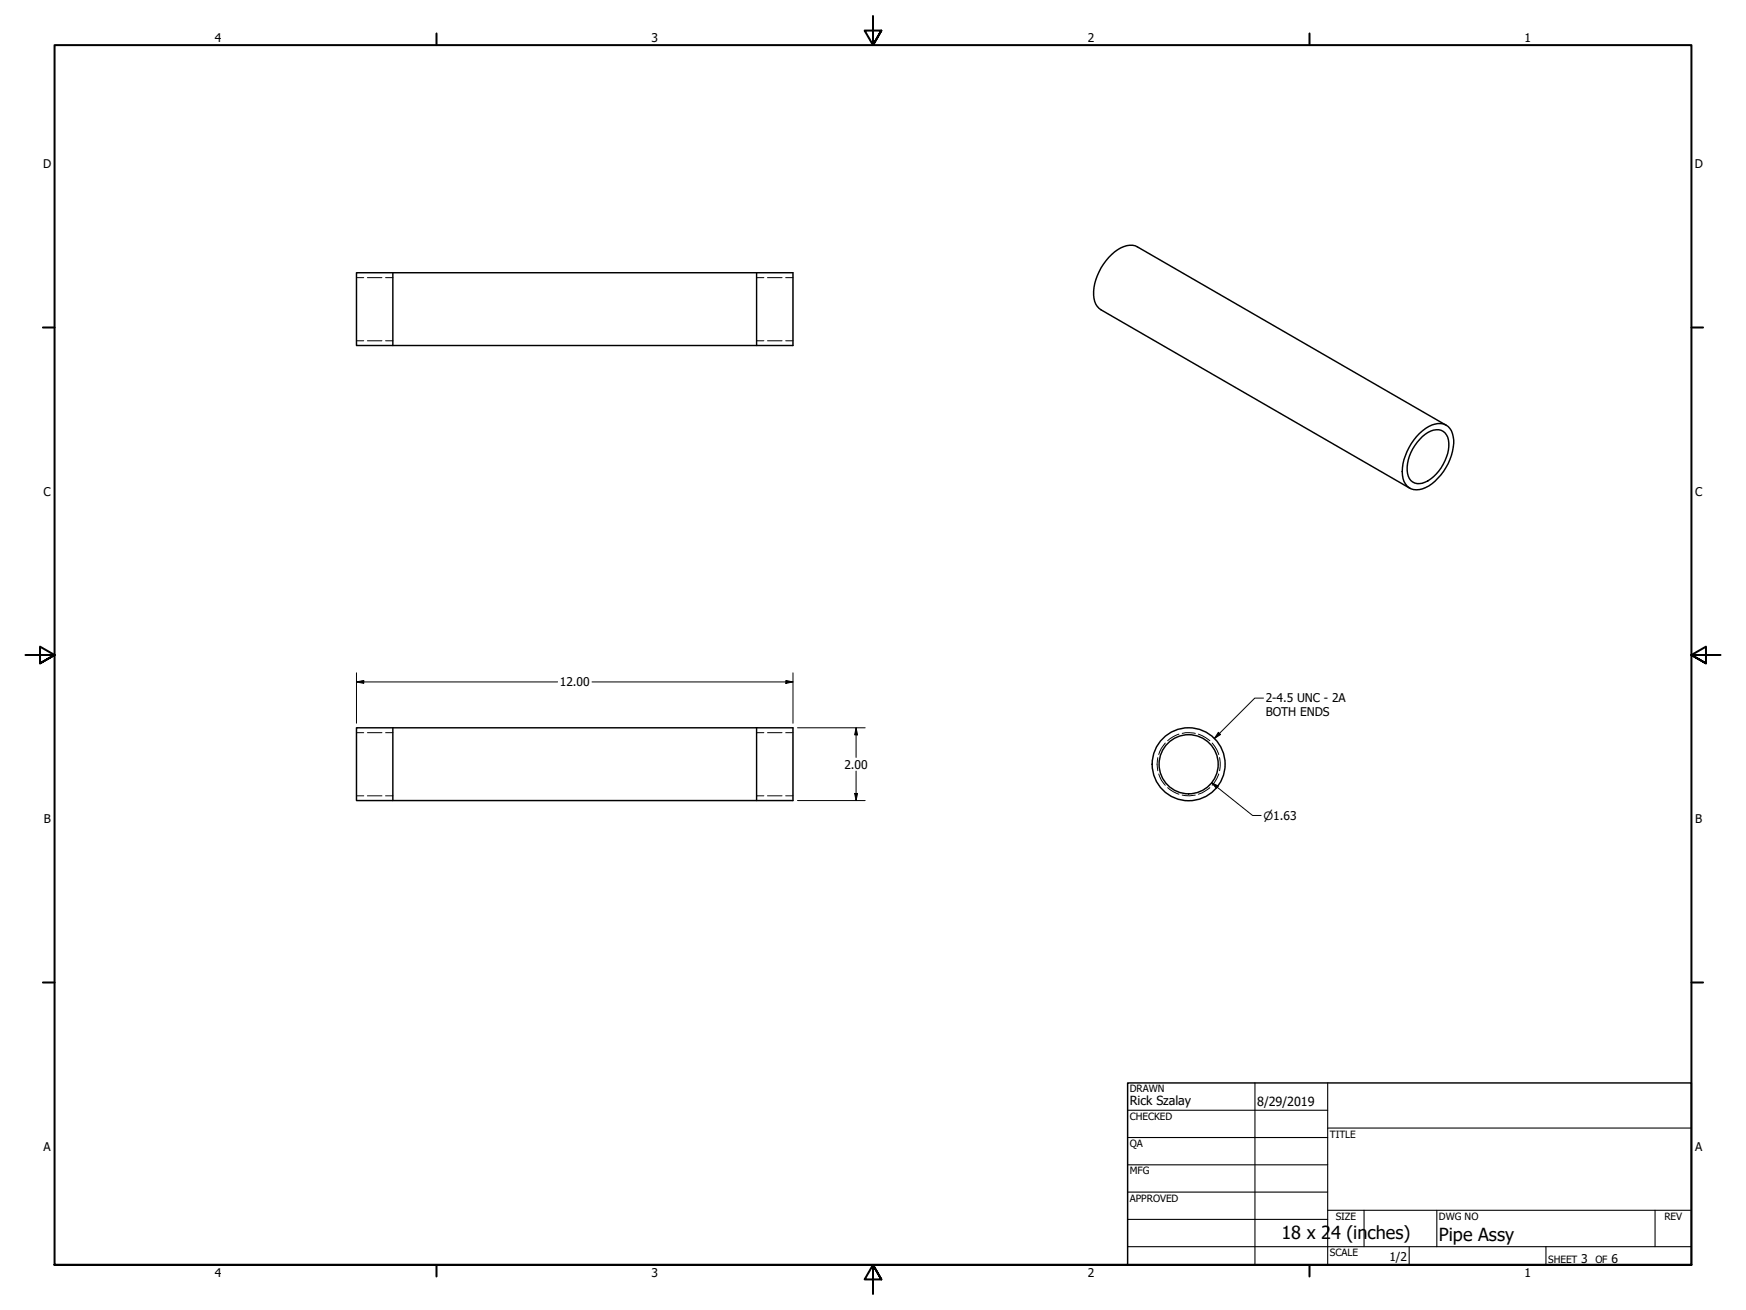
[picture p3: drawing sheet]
<svg xmlns="http://www.w3.org/2000/svg" width="610mm" height="457mm" viewBox="0 0 610 457" stroke-linecap="round" stroke-linejoin="round" font-family="sans-serif">
<!-- layer: Hidden Narrow (ANSI) -->
<g fill="none" stroke="#000" stroke-width=".35">
<path d="M124.5 96.9h2.5M128.3 96.9h5M134.6 96.9h2.6M264.2 96.9h2.5M268 96.9h5M274.3 96.9h2.6M124.5 118.9h2.5M128.3 118.9h5M134.6 118.9h2.6M264.2 118.9h2.5M268 118.9h5M274.3 118.9h2.6"/>
<path d="M124.5 255.7h2.5M128.3 255.7h5M134.6 255.7h2.6M264.2 255.7h2.5M268 255.7h5M274.3 255.7h2.6M406.8 259.3a9.7 9.7 0 0 0-2.2 4M411.6 256.2l-1.9 .8-2 1.5M412.7 256l1.2-.3 3.4 .3M418.4 256.2l2.5 1.2 1.5 1.1M423.2 259.3l1.7 2.4 .6 1.6M124.5 277.7h2.5"/>
<path d="M128.3 277.7h5M134.6 277.7h2.6M264.2 277.7h2.5M268 277.7h5M274.3 277.7h2.6M404.2 264.4l-.2 2.3 .2 2.3M404.6 270.1a9 9 0 0 0 2.2 4M407.7 274.9l2 1.5 1.9 .8M412.7 277.5l2.7 .2 1.9-.2M422.4 274.9l-2.7 1.8-1.3 .5M425.5 270.1l-.6 1.6-1.7 2.4M425.8 264.4l.2 1.6-.2 3"/>
</g>
<!-- layer: Visible (ANSI) -->
<g fill="none" stroke="#000" stroke-width=".51">
<path d="M124.5 95.2h152.4v25.4h-152.4zM137.2 95.2v25.4M264.2 95.2v25.4M495.6 151.3a9.4 9.4 0 0 1 8.4-3.3 5.6 5.6 0 0 1 3.6 5.5 19.5 19.5 0 0 1-9.9 16.7 5.2 5.2 0 0 1-8.1-4.4 19.5 19.5 0 0 1 6-14.5zM496.6 152.4a6.2 6.2 0 0 1 7.3-1.8 6.9 6.9 0 0 1 1.6 7.6 15.2 15.2 0 0 1-8.9 10.5 4.1 4.1 0 0 1-5.3-4.6 15.9 15.9 0 0 1 5.3-11.7zM504.9 148.4l-107.8-62.2a7.3 7.3 0 0 0-7.9 1.7 19.5 19.5 0 0 0-7.2 16.2 5.4 5.4 0 0 0 2.4 4l107.8 62.3M124.5 254h152.4v25.4h-152.4zM137.2 254v25.4M264.2 254v25.4"/>
<circle cx="415" cy="266.7" r="10.3"/>
<circle cx="415" cy="266.7" r="12.7"/>
</g>
<!-- layer: Border (ANSI) -->
<g fill="none" stroke="#000" stroke-width=".7">
<path d="M152.4 11.7v4M304.8 5.6v10.1l-2.9-5h5.8l-2.9 5 2.9-5M457.2 11.7v4M15 114.3h4M590.5 114.3h4.1M8.9 228.6h10.1l-5-2.9v5.8l5-2.9-5 2.9M600.7 228.6h-10.2l5.1-2.9v5.8l-5.1-2.9 5.1 2.9M15 342.9h4M590.5 342.9h4.1M19 441.5v-425.8h571.5v425.8h-571.5h571.5M152.4 441.5v4M307.7 446.5l-2.9-5 2.9 5h-5.8l2.9-5v10.1"/>
<path d="M457.2 441.5v4"/>
</g>
<!-- layer: Title (ANSI) -->
<g fill="none" stroke="#000" stroke-width=".38">
<path d="M438.1 378v63.5M463.5 378v63.5M393.7 387.5h69.8M393.7 397h69.8M463.5 393.7h127M393.7 406.5h69.8M393.7 416.1h69.8M393.7 435.1h196.8M393.7 425.6h69.8M463.5 422.4h127M476.2 422.4v12.7M492 435.1v6.4"/>
<path d="M501.6 422.4v12.7M539.8 435.1v6.4M577.8 422.4v12.7"/>
</g>
<path d="M393.7 378h196.8v63.5h-196.8z" fill="none" stroke="#000" stroke-width=".51"/>
<!-- layer: Dimension (ANSI) -->
<g fill="none" stroke="#000" stroke-width=".35">
<path d="M124.5 238l2.5-.5v1zM124.5 238h70.2M124.5 234.8v17.6M206.7 238h70.2M274.4 237.5l2.5 .5-2.5 .5zM276.9 234.8v17.6M278.4 254h23.7M298.9 254l.5 2.5h-1zM298.9 254v10.4M278.4 279.4h23.7M298.4 276.9h1l-.5 2.5zM298.9 269.1v10.3"/>
<path d="M423 273.2l2.3 1.1-.6 .8zM423 273.2l14.3 11.4h3"/>
</g>
<g fill="#000">
<path d="M124.5 238l2.5-.5v1z" fill-rule="evenodd"/>
<path d="M274.4 237.5l2.5 .5-2.5 .5z" fill-rule="evenodd"/>
<path d="M298.9 254l.5 2.5h-1z" fill-rule="evenodd"/>
<path d="M298.4 276.9h1l-.5 2.5z" fill-rule="evenodd"/>
<path d="M423 273.2l2.3 1.1-.6 .8z" fill-rule="evenodd"/>
</g>
<!-- layer: Symbol (ANSI) -->
<path d="M425.4 255.6l.7 .7-2.1 1.4zM441.1 243.6h-3l-14.1 14.1" fill="none" stroke="#000" stroke-width=".35"/>
<path d="M425.4 255.6l.7 .7-2.1 1.4z" fill-rule="evenodd" fill="#000"/>
<g font-size="6.3">
<text x="447.4" y="432.4">18 x 2</text>
<text x="464.8" y="432.4">4 (in</text>
<text x="477.5" y="432.4">ches)</text>
<text x="502.4" y="433.1">Pipe Assy</text>
</g>
<g font-size="4.4">
<text x="394.5" y="385.8">Rick Szalay</text>
<text x="438.9" y="386">8/29/2019</text>
</g>
<g font-size="4.2">
<text x="75.1" y="14.7">4</text>
<text x="227.5" y="14.7">3</text>
<text x="379.9" y="14.7">2</text>
<text x="532.3" y="14.7">1</text>
<text x="15.1" y="58.7">D</text>
<text x="591.7" y="58.7">D</text>
<text x="15.2" y="173">C</text>
<text x="591.8" y="173">C</text>
<text x="195.5" y="239.5">12.00</text>
<text x="441.9" y="245.2">2-4.5 UNC - 2A</text>
<text x="441.9" y="249.9">BOTH ENDS</text>
<text x="294.8" y="268.2">2.00</text>
<text x="15.3" y="287.3">B</text>
<text x="591.9" y="287.3">B</text>
<text x="15.2" y="401.6">A</text>
<text x="591.8" y="401.6">A</text>
<text x="485.1" y="440.1">1/2</text>
<text x="552.1" y="440.6">3</text>
<text x="562.6" y="440.6">6</text>
<text x="75.1" y="445.5">4</text>
<text x="227.5" y="445.5">3</text>
<text x="379.9" y="445.5">2</text>
<text x="532.3" y="445.5">1</text>
</g>
<text font-size="4" x="441.1" y="286.1">⌀1.63</text>
<g font-size="3.5">
<text x="394.5" y="381.3">DRAWN</text>
<text x="394.5" y="390.8">CHECKED</text>
<text x="394.5" y="400.4">QA</text>
<text x="464.3" y="397">TITLE</text>
<text x="394.5" y="409.9">MFG</text>
<text x="394.5" y="419.4">APPROVED</text>
<text x="466.3" y="425.8">SIZE</text>
<text x="502.4" y="425.8">DWG NO</text>
<text x="581.1" y="425.7">REV</text>
<text x="464.3" y="438.5">SCALE</text>
<text x="540.5" y="440.6">SHEET</text>
<text x="557" y="440.6">OF</text>
</g>
</svg>
